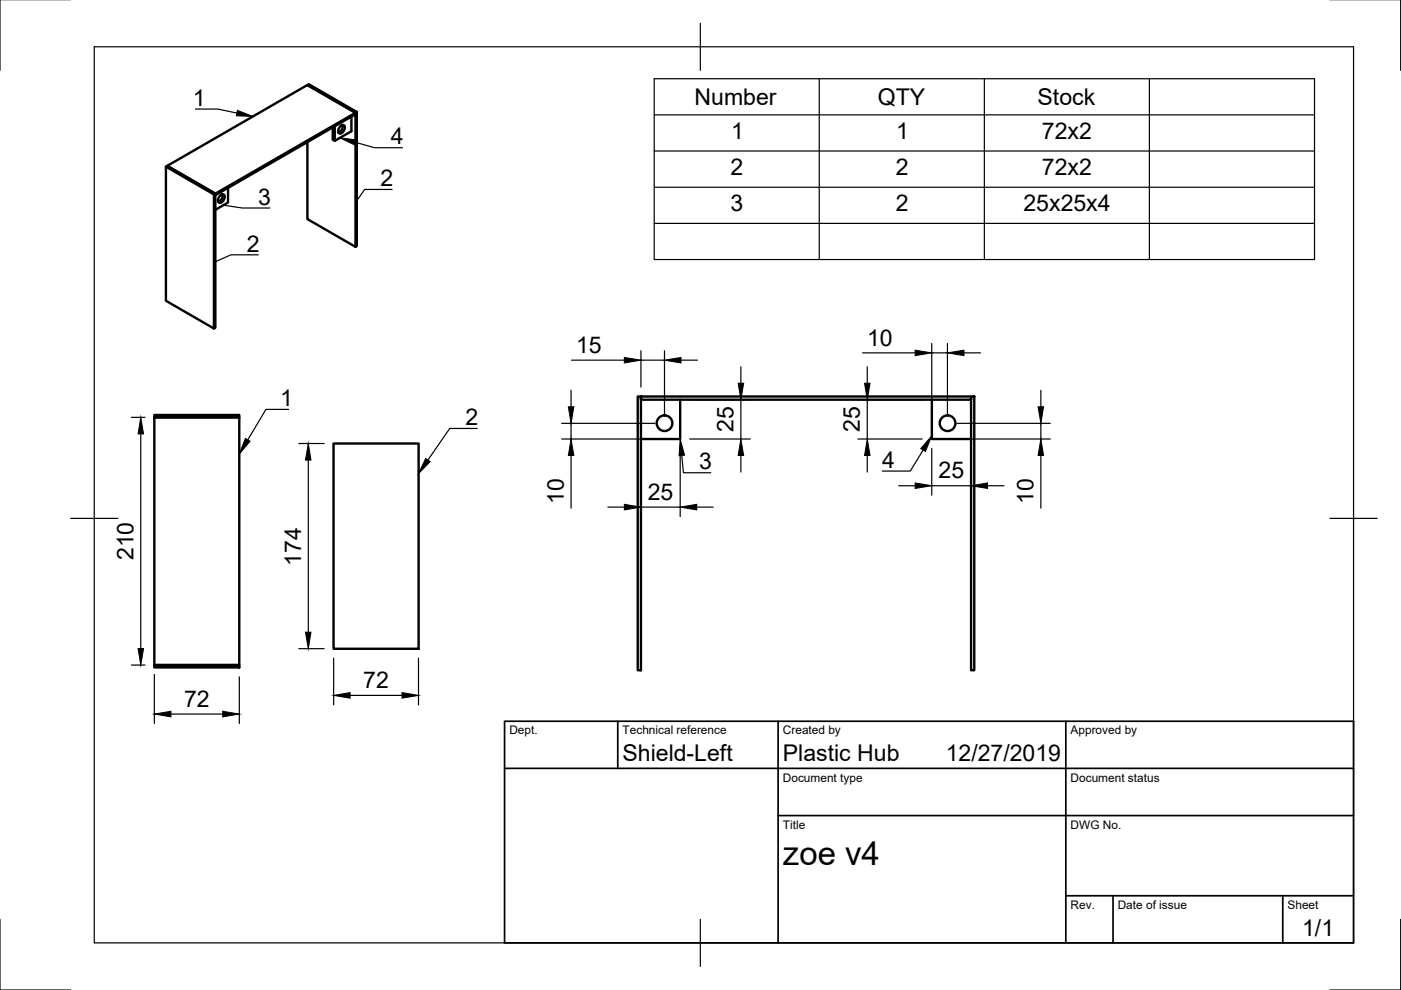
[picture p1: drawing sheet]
<svg xmlns="http://www.w3.org/2000/svg" width="297mm" height="210mm" viewBox="0 0 297 210" stroke-linecap="round" stroke-linejoin="round" font-family="sans-serif">
<!-- layer: Visible -->
<g fill="none" stroke="#000" stroke-width=".51">
<path d="M35.2 35.3l.3-.1 10.2 5.9-.3 .1zM35.2 35.3v28.5l10.2 5.9v-28.5M48.3 39.8v3.1l-2.6 1.6M65.2 30.1v16.4l10.2 5.8M71 26.8v3.1M72.1 26.8l.3-.2 .5-.1a1.16 1.16 0 0 1-1 1.8 1 1 0 0 1 .2-1.5zM72.6 26.5a1.4 1.4 0 0 1-.9 1.6M74.5 24.7v3.1l-3.5 2.1-.5-.3v-2.6M75.6 23.7v28.5l-.2 .1v-28.4l.2-.2-10.1-5.8-.3 .1 10.2 5.9-10.2-5.9-29.7 17.2 10.2 5.9 29.7-17.2v.3l-29.7 17.2v-.3v28.4l-.3 .2M46.7 41.5l.2-.2 .5-.1a1.16 1.16 0 0 1-1 1.8 1 1 0 0 1 .3-1.5zM47.2 41.2a1.4 1.4 0 0 1-.9 1.6M32.7 88h18v.5h-18z"/>
<path d="M32.7 88.5h18v52.5h-18zM70.7 94h18.1v43.6h-18.1zM135.2 84.1h.7v58h-.7zM135.9 84.1h70v.6h-70zM144.2 84.7v8.4h-8.3M197.6 84.7v8.4h8.3M205.9 84.1h.7v58h-.7zM32.7 141h18v.5h-18z"/>
<circle cx="140.9" cy="89.7" r="1.66"/>
<circle cx="200.9" cy="89.7" r="1.66"/>
</g>
<!-- layer: Border -->
<path d="M0 -.1v15M297 -.1v15M20 9.9h267v190h-267zM148.5 4.9v10M15 109.9h10M282 109.9h10M0 194.9v15h15M148.5 194.9v10M297 194.9v15h-15" fill="none" stroke="#000" stroke-width=".25"/>
<!-- layer: TitleBlock -->
<path d="M107 152.9h180v47h-180zM131 152.9v10M165 152.9v47M226 152.9v47M107 162.9h180M165 172.9h122M226 189.9h61M236 189.9v10M272 189.9v10" fill="none" stroke="#000" stroke-width=".36"/>
<!-- layer: Annotations -->
<path d="M50.3 23.4l3.3 1.3-3.5-.2zM72.1 29.2l3.5 .4-.3 1.2zM52 93l1 .5-2.3 2.8zM90.3 97.2l.9 .7-2.5 2.5zM144.2 93.1l.9 3.4-1.1 .1zM197.5 92.4l-1.3 3.3-1-.6z" fill="#000" stroke="#000" stroke-width=".21"/>
<path d="M41.4 23.1h4.8l4 .9M75.4 30.2l4 1.1h5.9M47.4 43.5l4 .6h5.8M54.8 54h-5.8l-3.3 1.5M83.1 40.2h-5.8l-1.7 2.3M61.2 86.8h-4.8l-3.9 6.5M101.2 90.8h-5.8l-4.7 6.8M144.5 96.6l.4 3.6h5.8M195.7 95.4l-2.7 4.5h-5.9" fill="none" stroke="#000" stroke-width=".25"/>
<!-- layer: Dimensions -->
<g fill="none" stroke="#000" stroke-width=".25">
<path d="M121.2 76.4h11.2M135.9 74.4v7.7M135.9 76.4h5M140.9 74.4v13.3M144.4 76.4h3.5M157.1 77.8v3.5M182.9 74.8h11.1M183.9 77.8v3.5M197.5 72.8v18.3M197.5 74.8h3.4M200.9 72.8v14.9M204.4 74.8h3.5"/>
<path d="M27.9 88.5h2.8M29.8 92v45.5M63.4 94h5.3M65.4 97.6v36.4M119.1 93.1h23.1M119.1 89.8h19.8M121.1 82.8v3.4M121.1 89.8v3.3M121.1 96.6v11.2M135.9 95.1v14.4M144.2 95.1v14.4M146.2 84.7h12.9"/>
<path d="M146.2 93.1h12.9M157.1 84.7v8.4M157.1 96.6v3.5M181.9 84.7h13.6M181.9 93.1h13.6M183.9 84.7v8.4M183.9 96.6v3.5M197.5 95.1v9.9M199.5 93.1h23.2M202.9 89.8h19.8M205.9 95.1v9.9M220.7 82.8v3.4"/>
<path d="M220.7 89.8v3.3M220.7 96.6v11.2M128.9 107.5h3.5M135.9 107.5h8.3M147.7 107.5h3.5M190.5 103h3.5M197.5 103h8.4M209.4 103h3.5M63.4 137.5h5.3M70.7 139.5v10M88.7 139.5v10M27.9 141h2.8"/>
<path d="M32.7 143v10.4M36.2 151.4h11M50.7 143.5v9.9M74.2 147.4h11"/>
</g>
<g fill="#000" stroke="#000" stroke-width=".21">
<path d="M132.4 75.8l3.5 .6-3.5 .6zM140.9 76.4l3.5-.6v1.2zM194 74.2l3.5 .6-3.5 .6zM200.9 74.8l3.5-.6v1.2zM29.8 88.5l.6 3.5h-1.1zM65.4 94l.5 3.6h-1.1zM120.5 86.2h1.2l-.6 3.6zM121.1 93.1l.6 3.5h-1.2zM156.5 81.3h1.2l-.6 3.4zM157.1 93.1l.6 3.5h-1.2zM183.3 81.3h1.2l-.6 3.4zM183.9 93.1l.6 3.5h-1.2z"/>
<path d="M220.1 86.2h1.2l-.6 3.6zM220.7 93.1l.6 3.5h-1.2zM132.4 106.9l3.5 .6-3.5 .6zM144.2 107.5l3.5-.6v1.2zM194 102.4l3.5 .6-3.5 .6zM205.9 103l3.5-.6v1.2zM29.3 137.5h1.1l-.6 3.5zM64.8 134h1.1l-.5 3.5zM32.7 151.4l3.5-.6v1.2zM47.2 150.8l3.5 .6-3.5 .6zM70.7 147.4l3.5-.6v1.2zM85.2 146.8l3.5 .6-3.5 .6z"/>
</g>
<!-- layer: BOM -->
<path d="M138.7 16.7h140v38.3h-140zM173.7 16.7v38.3M208.7 16.7v38.3M243.7 16.7v38.3M138.7 24.4h140M138.7 32h140M138.7 39.7h140M138.7 47.4h140" fill="none" stroke="#000" stroke-width=".25"/>
<text font-size="7" x="166" y="183.4">zoe v4</text>
<g font-size="4.9">
<text x="40.9" y="22.4">1</text>
<text x="147.3" y="22.2">Number</text>
<text x="186.1" y="22.2">QTY</text>
<text x="220" y="22.3">Stock</text>
<text x="155" y="29.4">1</text>
<text x="190" y="29.4">1</text>
<text x="220.9" y="29.4">72x2</text>
<text x="82.9" y="30.6">4</text>
<text x="80.7" y="39.5">2</text>
<text x="154.9" y="37">2</text>
<text x="189.9" y="37">2</text>
<text x="220.9" y="37">72x2</text>
<text x="54.7" y="43.4">3</text>
<text x="154.9" y="44.7">3</text>
<text x="189.9" y="44.7">2</text>
<text x="217" y="44.7">25x25x4</text>
<text x="52.3" y="53.3">2</text>
<text x="122.1" y="74.8">15</text>
<text x="183.8" y="73.3">10</text>
<text x="59.4" y="86.1">1</text>
<text x="98.7" y="90.1">2</text>
<text x="155.5" y="91.6" transform="rotate(-90 155.5 91.6)">25</text>
<text x="182.3" y="91.6" transform="rotate(-90 182.3 91.6)">25</text>
<text x="148.2" y="99.5">3</text>
<text x="187" y="99.2">4</text>
<text x="199" y="101.4">25</text>
<text x="119.5" y="106.8" transform="rotate(-90 119.5 106.8)">10</text>
<text x="137.4" y="106">25</text>
<text x="219.1" y="106.8" transform="rotate(-90 219.1 106.8)">10</text>
<text x="28.3" y="118.8" transform="rotate(-90 28.3 118.8)">210</text>
<text x="63.9" y="120" transform="rotate(-90 63.9 120)">174</text>
<text x="39" y="149.9">72</text>
<text x="77" y="145.9">72</text>
<text x="132" y="161.4">Shield-Left</text>
<text x="166" y="161.4">Plastic Hub</text>
<text x="200.5" y="161.4">12/27/2019</text>
<text x="276.1" y="198.6">1/1</text>
</g>
<g font-size="2.5">
<text x="108" y="155.7">Dept.</text>
<text x="132" y="155.7">Technical reference</text>
<text x="166" y="155.7">Created by</text>
<text x="227" y="155.7">Approved by</text>
<text x="166" y="165.7">Document type</text>
<text x="227" y="165.7">Document status</text>
<text x="166" y="175.7">Title</text>
<text x="227" y="175.7">DWG No.</text>
<text x="227" y="192.7">Rev.</text>
<text x="237" y="192.7">Date of issue</text>
<text x="273" y="192.7">Sheet</text>
</g>
</svg>
